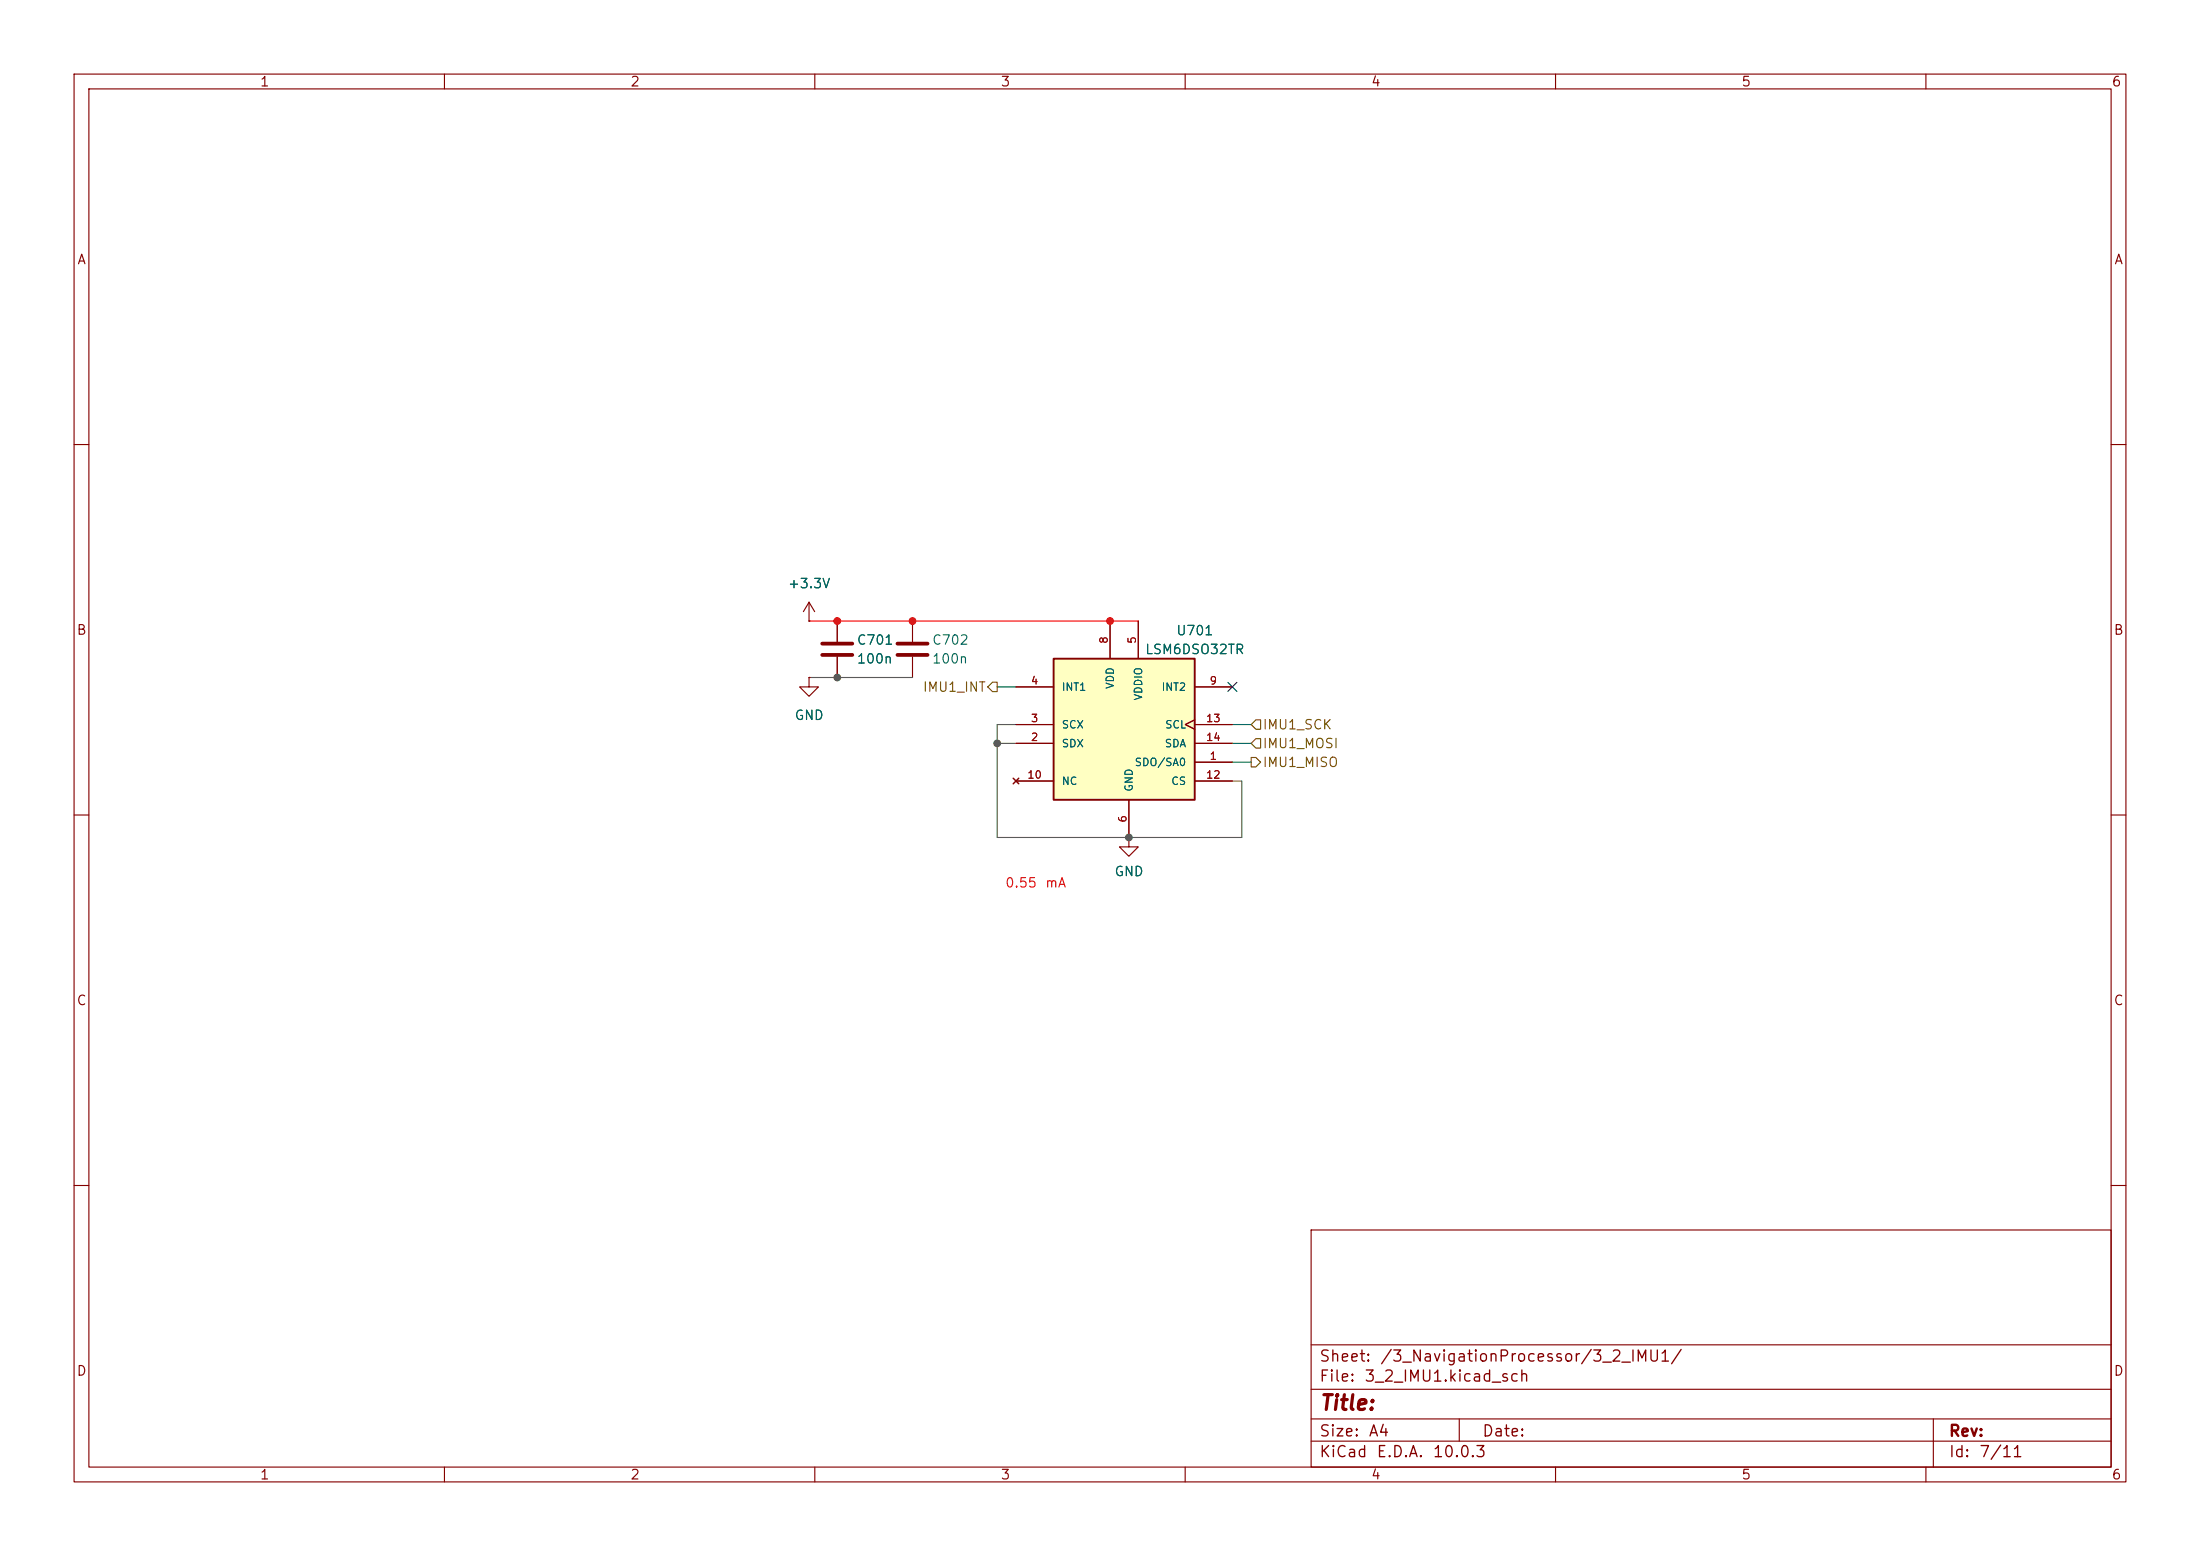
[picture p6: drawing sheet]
(kicad_sch
 (version 20260306)
 (generator "eeschema")
 (generator_version "10.0")
 (paper "A4")
 (lib_symbols
  (symbol "Device:C"
   (pin_numbers (hide yes))
   (pin_names
    (offset 0.254)) (exclude_from_sim no) (in_bom yes) (on_board yes)
   (in_pos_files yes)
   (duplicate_pin_numbers_are_jumpers no)
   (property "Reference" "C" (at 0.635 2.54 0) (show_name no) (do_not_autoplace no) (effects (font (size 1.27 1.27)) (justify left)))
   (property "Value" "C" (at 0.635 -2.54 0) (show_name no) (do_not_autoplace no) (effects (font (size 1.27 1.27)) (justify left)))
   (property "Footprint" "" (at 0.9652 -3.81 0) (show_name no) (do_not_autoplace no) (hide yes) (effects (font (size 1.27 1.27))))
   (property "Datasheet" "" (at 0 0 0) (show_name no) (do_not_autoplace no) (hide yes) (effects (font (size 1.27 1.27))))
   (property "Description" "Unpolarized capacitor" (at 0 0 0) (show_name no) (do_not_autoplace no) (hide yes) (effects (font (size 1.27 1.27))))
   (symbol "C_0_1"
    (polyline (pts (xy -2.032 0.762) (xy 2.032 0.762)) (stroke (width 0.508) (type default)) (fill (type none)))
    (polyline (pts (xy -2.032 -0.762) (xy 2.032 -0.762)) (stroke (width 0.508) (type default)) (fill (type none))))
   (symbol "C_1_1"
    (pin passive line (at 0 3.81 270) (length 2.794) (name "" (effects (font (size 1.27 1.27)))) (number "1" (effects (font (size 1.27 1.27)))))
    (pin passive line (at 0 -3.81 90) (length 2.794) (name "" (effects (font (size 1.27 1.27)))) (number "2" (effects (font (size 1.27 1.27))))))
   (embedded_fonts no))
  (symbol "Polaris_symbols:LSM6DSO32TR"
   (pin_names
    (offset 1.016)) (exclude_from_sim no) (in_bom yes) (on_board yes)
   (in_pos_files yes)
   (duplicate_pin_numbers_are_jumpers no)
   (property "Reference" "U405" (at 0 20.32 0) (show_name no) (do_not_autoplace no) (effects (font (size 1.27 1.27))))
   (property "Value" "LSM6DSO32TR" (at 0 17.78 0) (show_name no) (do_not_autoplace no) (effects (font (size 1.27 1.27))))
   (property "Footprint" "Polaris:LSM6DSO32TR" (at 0 0 0) (show_name no) (do_not_autoplace no) (hide yes) (effects (font (size 1.27 1.27)) (justify bottom)))
   (property "Datasheet" "" (at 0 0 0) (show_name no) (do_not_autoplace no) (hide yes) (effects (font (size 1.27 1.27))))
   (property "Description" "" (at 0 0 0) (show_name no) (do_not_autoplace no) (hide yes) (effects (font (size 1.27 1.27)) (justify bottom)))
   (property "MF" "" (at 0 0 0) (show_name no) (do_not_autoplace no) (hide yes) (effects (font (size 1.27 1.27)) (justify bottom)))
   (property "MAXIMUM_PACKAGE_HEIGHT" "" (at 0 0 0) (show_name no) (do_not_autoplace no) (hide yes) (effects (font (size 1.27 1.27)) (justify bottom)))
   (property "Package" "" (at 0 0 0) (show_name no) (do_not_autoplace no) (hide yes) (effects (font (size 1.27 1.27)) (justify bottom)))
   (property "Price" "" (at 0 0 0) (show_name no) (do_not_autoplace no) (hide yes) (effects (font (size 1.27 1.27)) (justify bottom)))
   (property "Check_prices" "" (at 0 0 0) (show_name no) (do_not_autoplace no) (hide yes) (effects (font (size 1.27 1.27)) (justify bottom)))
   (property "STANDARD" "" (at 0 0 0) (show_name no) (do_not_autoplace no) (hide yes) (effects (font (size 1.27 1.27)) (justify bottom)))
   (property "PARTREV" "" (at 0 0 0) (show_name no) (do_not_autoplace no) (hide yes) (effects (font (size 1.27 1.27)) (justify bottom)))
   (property "SnapEDA_Link" "" (at 0 0 0) (show_name no) (do_not_autoplace no) (hide yes) (effects (font (size 1.27 1.27)) (justify bottom)))
   (property "MP" "" (at 0 0 0) (show_name no) (do_not_autoplace no) (hide yes) (effects (font (size 1.27 1.27)) (justify bottom)))
   (property "Availability" "" (at 0 0 0) (show_name no) (do_not_autoplace no) (hide yes) (effects (font (size 1.27 1.27)) (justify bottom)))
   (property "MANUFACTURER" "" (at 0 0 0) (show_name no) (do_not_autoplace no) (hide yes) (effects (font (size 1.27 1.27)) (justify bottom)))
   (property "Description_1" "" (at 0 0 0) (show_name no) (do_not_autoplace no) (hide yes) (effects (font (size 1.27 1.27))))
   (property "KLC_S3.3" "" (at 0 0 0) (show_name no) (do_not_autoplace no) (hide yes) (effects (font (size 1.27 1.27))))
   (property "KLC_S4.1" "" (at 0 0 0) (show_name no) (do_not_autoplace no) (hide yes) (effects (font (size 1.27 1.27))))
   (property "KLC_S4.2_DVDD" "" (at 0 0 0) (show_name no) (do_not_autoplace no) (hide yes) (effects (font (size 1.27 1.27))))
   (property "KLC_S4.2_VREG_VOUT" "" (at 0 0 0) (show_name no) (do_not_autoplace no) (hide yes) (effects (font (size 1.27 1.27))))
   (property "LCSC Part Name" "" (at 0 0 0) (show_name no) (do_not_autoplace no) (hide yes) (effects (font (size 1.27 1.27))))
   (property "Manufacturer Part" "" (at 0 0 0) (show_name no) (do_not_autoplace no) (hide yes) (effects (font (size 1.27 1.27))))
   (property "Supplier" "" (at 0 0 0) (show_name no) (do_not_autoplace no) (hide yes) (effects (font (size 1.27 1.27))))
   (property "Supplier Part" "" (at 0 0 0) (show_name no) (do_not_autoplace no) (hide yes) (effects (font (size 1.27 1.27))))
   (symbol "LSM6DSO32TR_0_0"
    (rectangle (start -10.16 15.24) (end 8.89 -3.81) (stroke (width 0.254) (type default)) (fill (type background)))
    (pin bidirectional line (at 13.97 1.27 180) (length 5.08) (name "SDO/SA0" (effects (font (size 1.016 1.016)))) (number "1" (effects (font (size 1.016 1.016)))))
    (pin passive line (at -15.24 3.81 0) (length 5.08) (name "SDX" (effects (font (size 1.016 1.016)))) (number "2" (effects (font (size 1.016 1.016)))))
    (pin passive line (at -15.24 6.35 0) (length 5.08) (name "SCX" (effects (font (size 1.016 1.016)))) (number "3" (effects (font (size 1.016 1.016)))))
    (pin power_in line (at 1.27 20.32 270) (length 5.08) (name "VDDIO" (effects (font (size 1.016 1.016)))) (number "5" (effects (font (size 1.016 1.016)))))
    (pin power_in line (at 0 -8.89 90) (length 5.08) (name "GND" (effects (font (size 1.016 1.016)))) (number "6" (effects (font (size 1.016 1.016)))))
    (pin power_in line (at 0 -8.89 90) (length 5.08) (hide yes) (name "GND" (effects (font (size 1.016 1.016)))) (number "7" (effects (font (size 1.016 1.016)))))
    (pin power_in line (at -2.54 20.32 270) (length 5.08) (name "VDD" (effects (font (size 1.016 1.016)))) (number "8" (effects (font (size 1.016 1.016)))))
    (pin output line (at 13.97 11.43 180) (length 5.08) (name "INT2" (effects (font (size 1.016 1.016)))) (number "9" (effects (font (size 1.016 1.016)))))
    (pin no_connect line (at -15.24 -1.27 0) (length 5.08) (name "NC" (effects (font (size 1.016 1.016)))) (number "10" (effects (font (size 1.016 1.016)))))
    (pin no_connect line (at -15.24 -1.27 0) (length 5.08) (hide yes) (name "NC" (effects (font (size 1.016 1.016)))) (number "11" (effects (font (size 1.016 1.016)))))
    (pin input line (at 13.97 -1.27 180) (length 5.08) (name "CS" (effects (font (size 1.016 1.016)))) (number "12" (effects (font (size 1.016 1.016)))))
    (pin input clock (at 13.97 6.35 180) (length 5.08) (name "SCL" (effects (font (size 1.016 1.016)))) (number "13" (effects (font (size 1.016 1.016)))))
    (pin bidirectional line (at 13.97 3.81 180) (length 5.08) (name "SDA" (effects (font (size 1.016 1.016)))) (number "14" (effects (font (size 1.016 1.016))))))
   (symbol "LSM6DSO32TR_1_0"
    (pin bidirectional line (at -15.24 11.43 0) (length 5.08) (name "INT1" (effects (font (size 1.016 1.016)))) (number "4" (effects (font (size 1.016 1.016))))))
   (embedded_fonts no))
  (symbol "power:+3.3V"
   (power global)
   (pin_numbers (hide yes))
   (pin_names
    (offset 0) (hide yes)) (exclude_from_sim no) (in_bom yes) (on_board yes)
   (in_pos_files yes)
   (duplicate_pin_numbers_are_jumpers no)
   (property "Reference" "#PWR" (at 0 -3.81 0) (show_name no) (do_not_autoplace no) (hide yes) (effects (font (size 1.27 1.27))))
   (property "Value" "+3.3V" (at 0 3.556 0) (show_name no) (do_not_autoplace no) (effects (font (size 1.27 1.27))))
   (property "Footprint" "" (at 0 0 0) (show_name no) (do_not_autoplace no) (hide yes) (effects (font (size 1.27 1.27))))
   (property "Datasheet" "" (at 0 0 0) (show_name no) (do_not_autoplace no) (hide yes) (effects (font (size 1.27 1.27))))
   (property "Description" "Power symbol creates a global label with name \"+3.3V\"" (at 0 0 0) (show_name no) (do_not_autoplace no) (hide yes) (effects (font (size 1.27 1.27))))
   (symbol "+3.3V_0_1"
    (polyline (pts (xy -0.762 1.27) (xy 0 2.54)) (stroke (width 0) (type default)) (fill (type none)))
    (polyline (pts (xy 0 2.54) (xy 0.762 1.27)) (stroke (width 0) (type default)) (fill (type none)))
    (polyline (pts (xy 0 0) (xy 0 2.54)) (stroke (width 0) (type default)) (fill (type none))))
   (symbol "+3.3V_1_1"
    (pin power_in line (at 0 0 90) (length 0) (name "" (effects (font (size 1.27 1.27)))) (number "1" (effects (font (size 1.27 1.27))))))
   (embedded_fonts no))
  (symbol "power:GND"
   (power global)
   (pin_numbers (hide yes))
   (pin_names
    (offset 0) (hide yes)) (exclude_from_sim no) (in_bom yes) (on_board yes)
   (in_pos_files yes)
   (duplicate_pin_numbers_are_jumpers no)
   (property "Reference" "#PWR" (at 0 -6.35 0) (show_name no) (do_not_autoplace no) (hide yes) (effects (font (size 1.27 1.27))))
   (property "Value" "GND" (at 0 -3.81 0) (show_name no) (do_not_autoplace no) (effects (font (size 1.27 1.27))))
   (property "Footprint" "" (at 0 0 0) (show_name no) (do_not_autoplace no) (hide yes) (effects (font (size 1.27 1.27))))
   (property "Datasheet" "" (at 0 0 0) (show_name no) (do_not_autoplace no) (hide yes) (effects (font (size 1.27 1.27))))
   (property "Description" "Power symbol creates a global label with name \"GND\" , ground" (at 0 0 0) (show_name no) (do_not_autoplace no) (hide yes) (effects (font (size 1.27 1.27))))
   (symbol "GND_0_1"
    (polyline (pts (xy 0 0) (xy 0 -1.27) (xy 1.27 -1.27) (xy 0 -2.54) (xy -1.27 -1.27) (xy 0 -1.27)) (stroke (width 0) (type default)) (fill (type none))))
   (symbol "GND_1_1"
    (pin power_in line (at 0 0 270) (length 0) (name "" (effects (font (size 1.27 1.27)))) (number "1" (effects (font (size 1.27 1.27))))))
   (embedded_fonts no)))
 (text "0.55 mA"
  (exclude_from_sim no)
  (at 139.7 119.38 0)
  (effects (font (size 1.27 1.27) (color 255 0 0 1))))
 (junction
  (at 149.86 83.82)
  (diameter 0)
  (color 0 0 0 0))
 (junction
  (at 113.03 91.44)
  (diameter 0)
  (color 0 0 0 0))
 (junction
  (at 152.4 113.03)
  (diameter 0)
  (color 0 0 0 0))
 (junction
  (at 123.19 83.82)
  (diameter 0)
  (color 0 0 0 0))
 (junction
  (at 134.62 100.33)
  (diameter 0)
  (color 0 0 0 0))
 (junction
  (at 113.03 83.82)
  (diameter 0)
  (color 0 0 0 0))
 (no_connect
  (at 166.37 92.71))
 (wire
  (pts (xy 123.19 83.82) (xy 149.86 83.82))
  (stroke (width 0) (type default)))
 (wire
  (pts (xy 134.62 92.71) (xy 137.16 92.71))
  (stroke (width 0) (type default)))
 (wire
  (pts (xy 166.37 100.33) (xy 168.91 100.33))
  (stroke (width 0) (type default)))
 (wire
  (pts (xy 166.37 97.79) (xy 168.91 97.79))
  (stroke (width 0) (type default)))
 (wire
  (pts (xy 166.37 105.41) (xy 167.64 105.41))
  (stroke (width 0) (type default)))
 (wire
  (pts (xy 113.03 91.44) (xy 123.19 91.44))
  (stroke (width 0) (type default)))
 (wire
  (pts (xy 167.64 105.41) (xy 167.64 113.03))
  (stroke (width 0) (type default)))
 (wire
  (pts (xy 149.86 83.82) (xy 153.67 83.82))
  (stroke (width 0) (type default)))
 (wire
  (pts (xy 134.62 113.03) (xy 152.4 113.03))
  (stroke (width 0) (type default)))
 (wire
  (pts (xy 134.62 100.33) (xy 137.16 100.33))
  (stroke (width 0) (type default)))
 (wire
  (pts (xy 109.22 91.44) (xy 113.03 91.44))
  (stroke (width 0) (type default)))
 (wire
  (pts (xy 134.62 100.33) (xy 134.62 113.03))
  (stroke (width 0) (type default)))
 (wire
  (pts (xy 134.62 97.79) (xy 134.62 100.33))
  (stroke (width 0) (type default)))
 (wire
  (pts (xy 109.22 83.82) (xy 113.03 83.82))
  (stroke (width 0) (type default)))
 (wire
  (pts (xy 137.16 97.79) (xy 134.62 97.79))
  (stroke (width 0) (type default)))
 (wire
  (pts (xy 166.37 102.87) (xy 168.91 102.87))
  (stroke (width 0) (type default)))
 (wire
  (pts (xy 113.03 83.82) (xy 123.19 83.82))
  (stroke (width 0) (type default)))
 (wire
  (pts (xy 167.64 113.03) (xy 152.4 113.03))
  (stroke (width 0) (type default)))
 (hierarchical_label "IMU1_MOSI"
  (shape input)
  (at 168.91 100.33 0)
  (effects (font (size 1.27 1.27)) (justify left)))
 (hierarchical_label "IMU1_MISO"
  (shape output)
  (at 168.91 102.87 0)
  (effects (font (size 1.27 1.27)) (justify left)))
 (hierarchical_label "IMU1_SCK"
  (shape input)
  (at 168.91 97.79 0)
  (effects (font (size 1.27 1.27)) (justify left)))
 (hierarchical_label "IMU1_INT"
  (shape output)
  (at 134.62 92.71 180)
  (effects (font (size 1.27 1.27)) (justify right)))
 (symbol
  (lib_id "Device:C")
  (at 113.03 87.63 0)
  (unit 1)
  (body_style 1)
  (exclude_from_sim no)
  (in_bom yes)
  (on_board yes)
  (in_pos_files yes)
  (dnp no)
  (property "Reference" "C701" (at 115.57 86.36 0) (show_name no) (do_not_autoplace no) (effects (font (size 1.27 1.27)) (justify left)))
  (property "Value" "100n" (at 115.57 88.9 0) (show_name no) (do_not_autoplace no) (effects (font (size 1.27 1.27)) (justify left)))
  (property "Footprint" "Capacitor_SMD:C_0603_1608Metric" (at 113.9952 91.44 0) (hide yes) (show_name no) (do_not_autoplace no) (effects (font (size 1.27 1.27))))
  (property "Datasheet" "" (at 113.03 87.63 0) (hide yes) (show_name no) (do_not_autoplace no) (effects (font (size 1.27 1.27))))
  (property "Description" "Unpolarized capacitor" (at 113.03 87.63 0) (hide yes) (show_name no) (do_not_autoplace no) (effects (font (size 1.27 1.27))))
  (property "Description_1" "" (at 113.03 87.63 0) (hide yes) (show_name no) (do_not_autoplace no) (effects (font (size 1.27 1.27))))
  (property "KLC_S3.3" "" (at 113.03 87.63 0) (hide yes) (show_name no) (do_not_autoplace no) (effects (font (size 1.27 1.27))))
  (property "KLC_S4.1" "" (at 113.03 87.63 0) (hide yes) (show_name no) (do_not_autoplace no) (effects (font (size 1.27 1.27))))
  (property "KLC_S4.2_DVDD" "" (at 113.03 87.63 0) (hide yes) (show_name no) (do_not_autoplace no) (effects (font (size 1.27 1.27))))
  (property "KLC_S4.2_VREG_VOUT" "" (at 113.03 87.63 0) (hide yes) (show_name no) (do_not_autoplace no) (effects (font (size 1.27 1.27))))
  (property "LCSC Part Name" "" (at 113.03 87.63 0) (hide yes) (show_name no) (do_not_autoplace no) (effects (font (size 1.27 1.27))))
  (property "Manufacturer Part" "" (at 113.03 87.63 0) (hide yes) (show_name no) (do_not_autoplace no) (effects (font (size 1.27 1.27))))
  (property "Supplier" "" (at 113.03 87.63 0) (hide yes) (show_name no) (do_not_autoplace no) (effects (font (size 1.27 1.27))))
  (property "Supplier Part" "" (at 113.03 87.63 0) (hide yes) (show_name no) (do_not_autoplace no) (effects (font (size 1.27 1.27))))
  (pin "2")
  (pin "1"))
 (symbol
  (lib_id "power:GND")
  (at 152.4 113.03 0)
  (unit 1)
  (body_style 1)
  (exclude_from_sim no)
  (in_bom yes)
  (on_board yes)
  (in_pos_files yes)
  (dnp no)
  (fields_autoplaced yes)
  (property "Reference" "#PWR0703" (at 152.4 119.38 0) (hide yes) (show_name no) (do_not_autoplace no) (effects (font (size 1.27 1.27))))
  (property "Value" "GND" (at 152.4 117.602 0) (show_name no) (do_not_autoplace no) (effects (font (size 1.27 1.27))))
  (property "Footprint" "" (at 152.4 113.03 0) (hide yes) (show_name no) (do_not_autoplace no) (effects (font (size 1.27 1.27))))
  (property "Datasheet" "" (at 152.4 113.03 0) (hide yes) (show_name no) (do_not_autoplace no) (effects (font (size 1.27 1.27))))
  (property "Description" "Power symbol creates a global label with name \"GND\" , ground" (at 152.4 113.03 0) (hide yes) (show_name no) (do_not_autoplace no) (effects (font (size 1.27 1.27))))
  (pin "1"))
 (symbol
  (lib_id "power:+3.3V")
  (at 109.22 83.82 0)
  (unit 1)
  (body_style 1)
  (exclude_from_sim no)
  (in_bom yes)
  (on_board yes)
  (in_pos_files yes)
  (dnp no)
  (fields_autoplaced yes)
  (property "Reference" "#PWR0701" (at 109.22 87.63 0) (hide yes) (show_name no) (do_not_autoplace no) (effects (font (size 1.27 1.27))))
  (property "Value" "+3.3V" (at 109.22 78.74 0) (show_name no) (do_not_autoplace no) (effects (font (size 1.27 1.27))))
  (property "Footprint" "" (at 109.22 83.82 0) (hide yes) (show_name no) (do_not_autoplace no) (effects (font (size 1.27 1.27))))
  (property "Datasheet" "" (at 109.22 83.82 0) (hide yes) (show_name no) (do_not_autoplace no) (effects (font (size 1.27 1.27))))
  (property "Description" "Power symbol creates a global label with name \"+3.3V\"" (at 109.22 83.82 0) (hide yes) (show_name no) (do_not_autoplace no) (effects (font (size 1.27 1.27))))
  (pin "1"))
 (symbol
  (lib_id "power:GND")
  (at 109.22 91.44 0)
  (unit 1)
  (body_style 1)
  (exclude_from_sim no)
  (in_bom yes)
  (on_board yes)
  (in_pos_files yes)
  (dnp no)
  (fields_autoplaced yes)
  (property "Reference" "#PWR0702" (at 109.22 97.79 0) (hide yes) (show_name no) (do_not_autoplace no) (effects (font (size 1.27 1.27))))
  (property "Value" "GND" (at 109.22 96.52 0) (show_name no) (do_not_autoplace no) (effects (font (size 1.27 1.27))))
  (property "Footprint" "" (at 109.22 91.44 0) (hide yes) (show_name no) (do_not_autoplace no) (effects (font (size 1.27 1.27))))
  (property "Datasheet" "" (at 109.22 91.44 0) (hide yes) (show_name no) (do_not_autoplace no) (effects (font (size 1.27 1.27))))
  (property "Description" "Power symbol creates a global label with name \"GND\" , ground" (at 109.22 91.44 0) (hide yes) (show_name no) (do_not_autoplace no) (effects (font (size 1.27 1.27))))
  (pin "1"))
 (symbol
  (lib_id "Polaris_symbols:LSM6DSO32TR")
  (at 152.4 104.14 0)
  (unit 1)
  (body_style 1)
  (exclude_from_sim no)
  (in_bom yes)
  (on_board yes)
  (in_pos_files yes)
  (dnp no)
  (property "Reference" "U701" (at 161.29 85.09 0) (show_name no) (do_not_autoplace no) (effects (font (size 1.27 1.27))))
  (property "Value" "LSM6DSO32TR" (at 161.29 87.63 0) (show_name no) (do_not_autoplace no) (effects (font (size 1.27 1.27))))
  (property "Footprint" "Polaris:LSM6DSO32TR" (at 152.4 104.14 0) (hide yes) (show_name no) (do_not_autoplace no) (effects (font (size 1.27 1.27)) (justify bottom)))
  (property "Datasheet" "" (at 152.4 104.14 0) (hide yes) (show_name no) (do_not_autoplace no) (effects (font (size 1.27 1.27))))
  (property "Description" "" (at 152.4 104.14 0) (hide yes) (show_name no) (do_not_autoplace no) (effects (font (size 1.27 1.27)) (justify bottom)))
  (property "MF" "" (at 152.4 104.14 0) (hide yes) (show_name no) (do_not_autoplace no) (effects (font (size 1.27 1.27)) (justify bottom)))
  (property "MAXIMUM_PACKAGE_HEIGHT" "" (at 152.4 104.14 0) (hide yes) (show_name no) (do_not_autoplace no) (effects (font (size 1.27 1.27)) (justify bottom)))
  (property "Package" "" (at 152.4 104.14 0) (hide yes) (show_name no) (do_not_autoplace no) (effects (font (size 1.27 1.27)) (justify bottom)))
  (property "Price" "" (at 152.4 104.14 0) (hide yes) (show_name no) (do_not_autoplace no) (effects (font (size 1.27 1.27)) (justify bottom)))
  (property "Check_prices" "" (at 152.4 104.14 0) (hide yes) (show_name no) (do_not_autoplace no) (effects (font (size 1.27 1.27)) (justify bottom)))
  (property "STANDARD" "" (at 152.4 104.14 0) (hide yes) (show_name no) (do_not_autoplace no) (effects (font (size 1.27 1.27)) (justify bottom)))
  (property "PARTREV" "" (at 152.4 104.14 0) (hide yes) (show_name no) (do_not_autoplace no) (effects (font (size 1.27 1.27)) (justify bottom)))
  (property "SnapEDA_Link" "" (at 152.4 104.14 0) (hide yes) (show_name no) (do_not_autoplace no) (effects (font (size 1.27 1.27)) (justify bottom)))
  (property "MP" "" (at 152.4 104.14 0) (hide yes) (show_name no) (do_not_autoplace no) (effects (font (size 1.27 1.27)) (justify bottom)))
  (property "Availability" "" (at 152.4 104.14 0) (hide yes) (show_name no) (do_not_autoplace no) (effects (font (size 1.27 1.27)) (justify bottom)))
  (property "MANUFACTURER" "" (at 152.4 104.14 0) (hide yes) (show_name no) (do_not_autoplace no) (effects (font (size 1.27 1.27)) (justify bottom)))
  (property "Description_1" "" (at 152.4 104.14 0) (hide yes) (show_name no) (do_not_autoplace no) (effects (font (size 1.27 1.27))))
  (property "KLC_S3.3" "" (at 152.4 104.14 0) (hide yes) (show_name no) (do_not_autoplace no) (effects (font (size 1.27 1.27))))
  (property "KLC_S4.1" "" (at 152.4 104.14 0) (hide yes) (show_name no) (do_not_autoplace no) (effects (font (size 1.27 1.27))))
  (property "KLC_S4.2_DVDD" "" (at 152.4 104.14 0) (hide yes) (show_name no) (do_not_autoplace no) (effects (font (size 1.27 1.27))))
  (property "KLC_S4.2_VREG_VOUT" "" (at 152.4 104.14 0) (hide yes) (show_name no) (do_not_autoplace no) (effects (font (size 1.27 1.27))))
  (property "LCSC Part Name" "" (at 152.4 104.14 0) (hide yes) (show_name no) (do_not_autoplace no) (effects (font (size 1.27 1.27))))
  (property "Manufacturer Part" "" (at 152.4 104.14 0) (hide yes) (show_name no) (do_not_autoplace no) (effects (font (size 1.27 1.27))))
  (property "Supplier" "" (at 152.4 104.14 0) (hide yes) (show_name no) (do_not_autoplace no) (effects (font (size 1.27 1.27))))
  (property "Supplier Part" "" (at 152.4 104.14 0) (hide yes) (show_name no) (do_not_autoplace no) (effects (font (size 1.27 1.27))))
  (pin "5")
  (pin "14")
  (pin "8")
  (pin "10")
  (pin "9")
  (pin "13")
  (pin "2")
  (pin "4")
  (pin "3")
  (pin "1")
  (pin "6")
  (pin "7")
  (pin "11")
  (pin "12"))
 (symbol
  (lib_id "Device:C")
  (at 123.19 87.63 0)
  (unit 1)
  (body_style 1)
  (exclude_from_sim no)
  (in_bom yes)
  (on_board yes)
  (in_pos_files yes)
  (dnp no)
  (property "Reference" "C702" (at 125.73 86.36 0) (show_name no) (do_not_autoplace no) (effects (font (size 1.27 1.27)) (justify left)))
  (property "Value" "100n" (at 125.73 88.9 0) (show_name no) (do_not_autoplace no) (effects (font (size 1.27 1.27)) (justify left)))
  (property "Footprint" "Capacitor_SMD:C_0603_1608Metric" (at 124.1552 91.44 0) (hide yes) (show_name no) (do_not_autoplace no) (effects (font (size 1.27 1.27))))
  (property "Datasheet" "" (at 123.19 87.63 0) (hide yes) (show_name no) (do_not_autoplace no) (effects (font (size 1.27 1.27))))
  (property "Description" "Unpolarized capacitor" (at 123.19 87.63 0) (hide yes) (show_name no) (do_not_autoplace no) (effects (font (size 1.27 1.27))))
  (property "Description_1" "" (at 123.19 87.63 0) (hide yes) (show_name no) (do_not_autoplace no) (effects (font (size 1.27 1.27))))
  (property "KLC_S3.3" "" (at 123.19 87.63 0) (hide yes) (show_name no) (do_not_autoplace no) (effects (font (size 1.27 1.27))))
  (property "KLC_S4.1" "" (at 123.19 87.63 0) (hide yes) (show_name no) (do_not_autoplace no) (effects (font (size 1.27 1.27))))
  (property "KLC_S4.2_DVDD" "" (at 123.19 87.63 0) (hide yes) (show_name no) (do_not_autoplace no) (effects (font (size 1.27 1.27))))
  (property "KLC_S4.2_VREG_VOUT" "" (at 123.19 87.63 0) (hide yes) (show_name no) (do_not_autoplace no) (effects (font (size 1.27 1.27))))
  (property "LCSC Part Name" "" (at 123.19 87.63 0) (hide yes) (show_name no) (do_not_autoplace no) (effects (font (size 1.27 1.27))))
  (property "Manufacturer Part" "" (at 123.19 87.63 0) (hide yes) (show_name no) (do_not_autoplace no) (effects (font (size 1.27 1.27))))
  (property "Supplier" "" (at 123.19 87.63 0) (hide yes) (show_name no) (do_not_autoplace no) (effects (font (size 1.27 1.27))))
  (property "Supplier Part" "" (at 123.19 87.63 0) (hide yes) (show_name no) (do_not_autoplace no) (effects (font (size 1.27 1.27))))
  (pin "1")
  (pin "2")))
